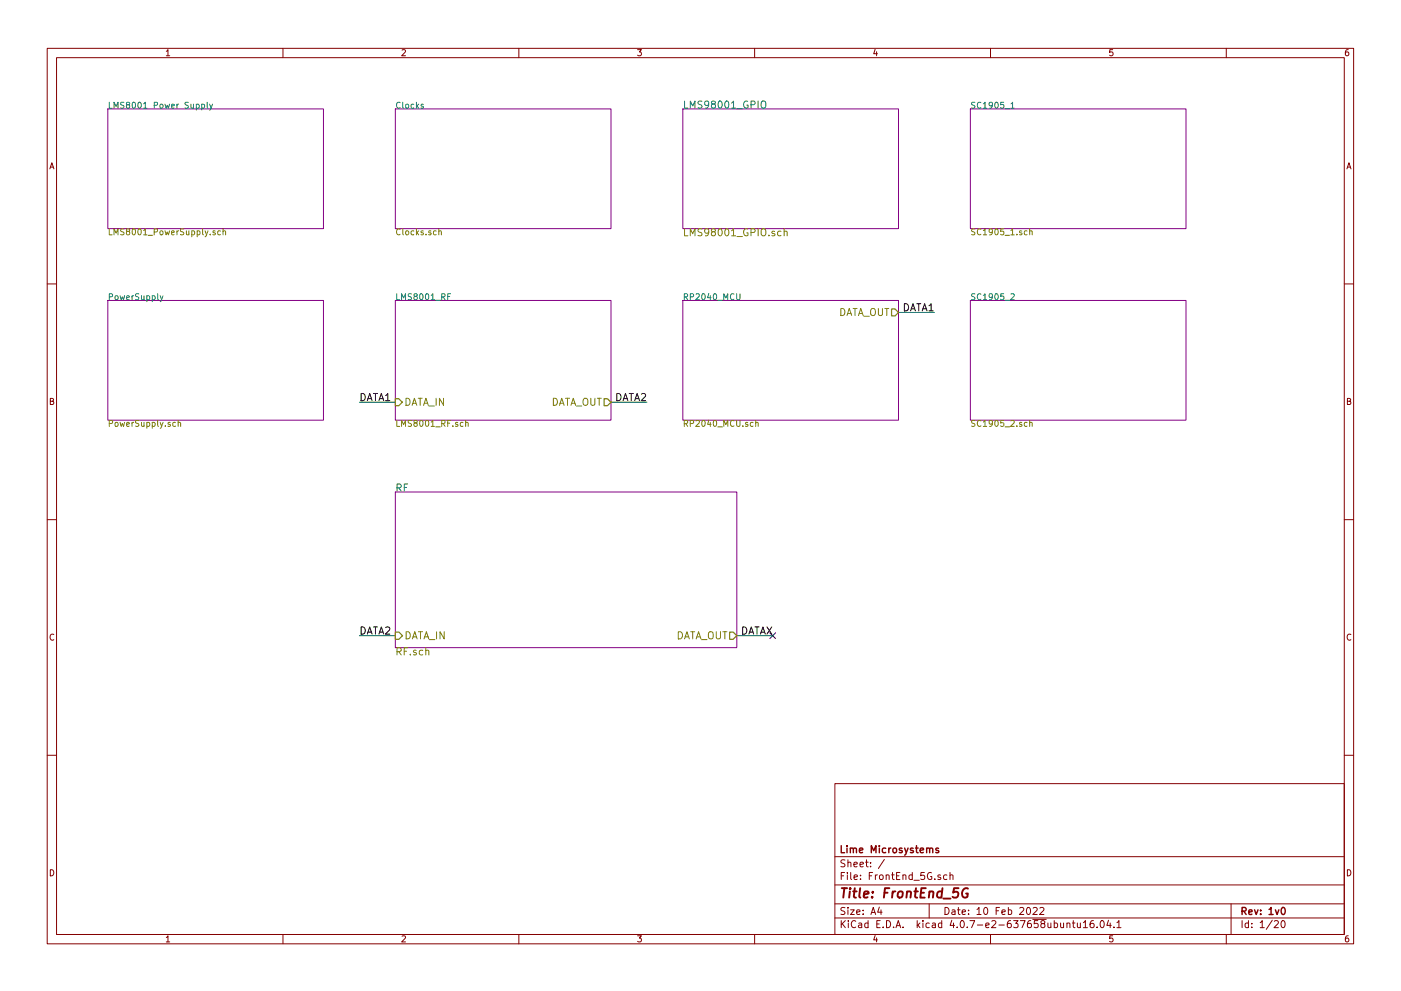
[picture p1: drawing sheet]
EESchema Schematic File Version 2
LIBS:FrontEnd_5G-rescue
LIBS:device
LIBS:conn
LIBS:linear
LIBS:regul
LIBS:74xx
LIBS:cmos4000
LIBS:adc-dac
LIBS:memory
LIBS:xilinx
LIBS:microcontrollers
LIBS:dsp
LIBS:microchip
LIBS:analog_switches
LIBS:motorola
LIBS:texas
LIBS:intel
LIBS:audio
LIBS:interface
LIBS:digital-audio
LIBS:philips
LIBS:display
LIBS:cypress
LIBS:siliconi
LIBS:opto
LIBS:contrib
LIBS:valves
LIBS:ADM7155_Addon-cache
LIBS:LimeMicroBGD_Library
LIBS:power
LIBS:transistors
LIBS:FrontEnd_5G-cache
EELAYER 25 0
EELAYER END
$Descr A4 11693 8268
encoding utf-8
Sheet 1 20
Title "FrontEnd_5G"
Date "10 Feb 2022"
Rev "1v0"
Comp "Lime Microsystems"
Comment1 ""
Comment2 ""
Comment3 ""
Comment4 ""
$EndDescr
$Sheet
S 900  900  1800 1000
U 55E9B74A
F0 "LMS8001 Power Supply" 50
F1 "LMS8001_PowerSupply.sch" 50
$EndSheet
$Sheet
S 900  2500 1800 1000
U 55ED9BB4
F0 "PowerSupply" 50
F1 "PowerSupply.sch" 50
$EndSheet
$Sheet
S 3300 900  1800 1000
U 55EDA5A1
F0 "Clocks" 50
F1 "Clocks.sch" 50
$EndSheet
Wire Wire Line
	3300 5300 3000 5300
Text Label 3000 5300 0    60   ~ 0
DATA2
Text Label 6450 5300 2    60   ~ 0
DATAX
$Sheet
S 3300 2500 1800 1000
U 55F3CC96
F0 "LMS8001_RF" 50
F1 "LMS8001_RF.sch" 50
F2 "DATA_IN" I L 3300 3350 59 
F3 "DATA_OUT" O R 5100 3350 59 
$EndSheet
$Sheet
S 5700 2500 1800 1000
U 62ABBA48
F0 "RP2040_MCU" 50
F1 "RP2040_MCU.sch" 50
F2 "DATA_OUT" O R 7500 2600 59 
$EndSheet
Wire Wire Line
	7500 2600 7800 2600
Text Label 7800 2600 2    60   ~ 0
DATA1
$Sheet
S 5700 900  1800 1000
U 6279CAB2
F0 "LMS98001_GPIO" 59
F1 "LMS98001_GPIO.sch" 59
$EndSheet
$Sheet
S 8100 900  1800 1000
U 625D43BC
F0 "SC1905_1" 50
F1 "SC1905_1.sch" 50
$EndSheet
$Sheet
S 8100 2500 1800 1000
U 625D4A2B
F0 "SC1905_2" 50
F1 "SC1905_2.sch" 50
$EndSheet
Wire Wire Line
	6150 5300 6450 5300
NoConn ~ 6450 5300
$Sheet
S 3300 4100 2850 1300
U 62333877
F0 "RF" 60
F1 "RF.sch" 60
F2 "DATA_IN" I L 3300 5300 60 
F3 "DATA_OUT" O R 6150 5300 60 
$EndSheet
Wire Wire Line
	3300 3350 3000 3350
Text Label 3000 3350 0    60   ~ 0
DATA1
Wire Wire Line
	5100 3350 5400 3350
Text Label 5400 3350 2    60   ~ 0
DATA2
$EndSCHEMATC
